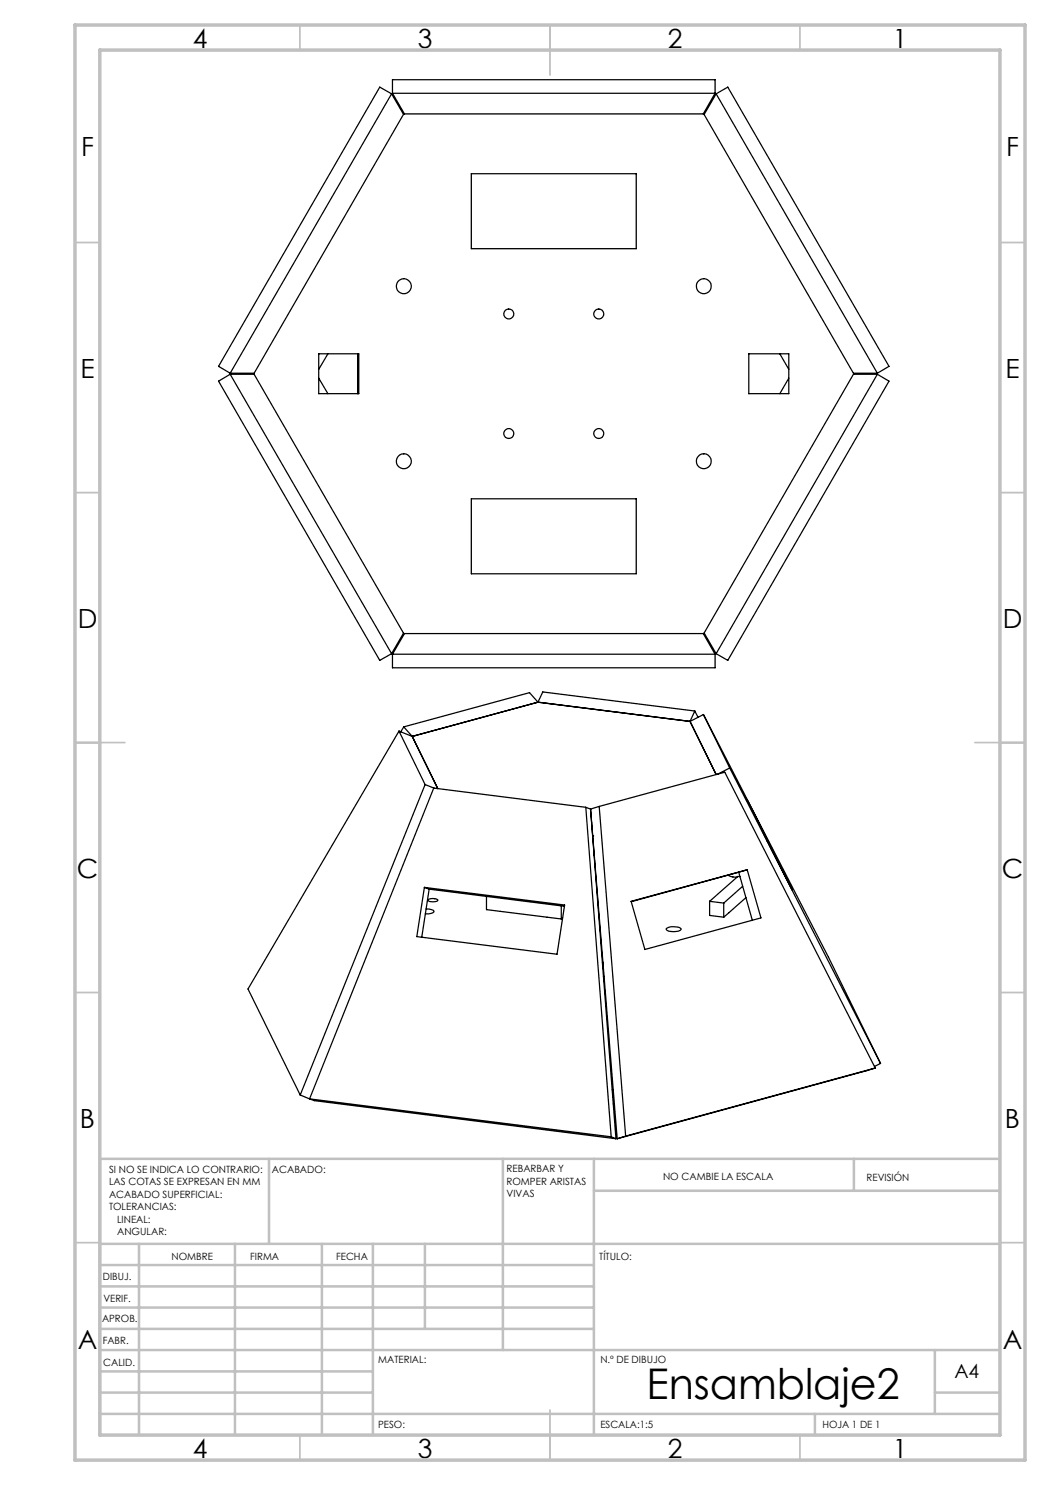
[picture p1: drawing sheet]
<svg xmlns="http://www.w3.org/2000/svg" width="210mm" height="297mm" viewBox="0 0 210 297" stroke-linecap="round" stroke-linejoin="round" font-family="sans-serif">
<g fill="none" stroke="#c0c0c0" stroke-width=".35">
<path d="M60 5v5M110 5v10M160 5v5M15 48.5h5M200 48.5h5M15 98.5h5M200 98.5h5M15 148.5h10M195 148.5h10M15 198.5h5M200 198.5h5M15 248.5h5"/>
<path d="M200 248.5h5M60 287v5M110 282v10M160 287v5"/>
</g>
<g fill="none" stroke="#c0c0c0" stroke-width=".5">
<path d="M53.8 231.8v17M100.6 231.8v38.2M118.8 231.8v55.2M118.8 238.2h81.2M170.8 231.8v6.4M200 231.8h-180v55.2M20 248.8h180M20 257.3h98.8M20 253h98.8M27.8 248.8v38.2M47 248.8v38.2M64.4 248.8v38.2"/>
<path d="M74.6 248.8v38.2M85 248.8v17M20 265.8h98.8M20 261.5h98.8M20 278.5h54.6M20 274.3h54.6M20 270h180M187 278.5h13M187 270v12.8M20 282.8h180M163 282.8v4.2"/>
</g>
<path d="M15 5h190v287h-190zM20 10h180v277h-180z" fill="none" stroke="#c0c0c0" stroke-width=".7"/>
<g fill="none" stroke="#000" stroke-width=".25">
<path d="M78.3 18.8l-2.3-1.4-32.3 55.9 2.3 1.3M78.3 18.8l-32.3 55.8M78.3 18.8l2.4 4.1M78.5 18.7v-2.8h64.5v2.8M78.5 18.7h64.5M78.5 18.7l2.4 4.1M143 18.7l-2.3 4.1M143.2 18.8l2.4-1.4 32.2 55.9-2.3 1.3M143.2 18.8l32.3 55.8M143.2 18.8l-2.4 4.1M80.8 22.8h60l29.9 52-29.9 51.9h-60l-30-51.9zM94.3 34.7h32.9v15h-32.9z"/>
<path d="M46 74.6h4.8M46 74.9l-2.3 1.3 32.3 55.9 2.3-1.4M46 74.9l32.3 55.8M46 74.9h4.8M63.7 75.6l1.9 3.1M63.7 70.8h8.1v7.9h-8.1zM65.6 70.8l-1.9 3.1M71.6 70.8v7.9M149.8 70.8h8v7.9h-8zM156 70.8l1.8 3.1M157.8 75.6l-1.8 3.1M170.7 74.6h4.8"/>
<path d="M170.7 74.9h4.8M175.5 74.9l2.3 1.3-32.2 55.9-2.4-1.4M175.5 74.9l-32.3 55.8M94.3 99.8h32.9v15h-32.9zM78.5 130.8v2.8h64.5v-2.8M78.5 130.8h64.5M80.7 126.6l-2.4 4.1M80.9 126.7l-2.4 4.1M140.7 126.7l2.3 4.1M140.8 126.6l2.4 4.1M79.8 146.2l-30.2 51.6 10.4 21.2M79.8 146.2l5.2 10.7"/>
<path d="M79.8 146.2l2.6 1.1M80.8 145.4l1.6 1.9M80.8 145.4l-.6 1M82.4 147.3l5.2 10.4M85 156.9l1.8 .7M85 156.9l-25 62.1M107.6 140.4l-25.2 6.9M107.6 140.4l-1.7-1.9-25.1 6.9M107.6 140.4l30.4 3.9M107.6 140.4l.9-2 30.5 3.8M138 144.3l5.2 10.6M139 142.2l-1 2.1"/>
<path d="M139 142.2l.6 1.2M140.7 142.9l5.2 10.7M140.7 142.9l25 48.5 10.4 21.3M140.7 142.9l-2.7 1.4M145.9 153.6l30.2 59.1M145.9 153.6l-2.4 1.3M149.4 159.9l9.1 18.1zM84.9 177.5l28 3.5-1.5 9.8-28-3.5zM84.9 177.5l.9 .3M85.7 179.9l.9-.2 .7 .1 .3 .2a1.67 1.67 0 0 1-2 .1zM85.8 177.8l27.1 3.5M85.8 177.8l-1.5 9.7"/>
<path d="M97.3 179.3v2.6l15 1.9M117.2 161.5l-30.5-3.9-24.8 62.2M117.2 161.5l5 65.9M117.2 161.5l.9 .3M118.1 161.8l5.3 65.9M118.1 161.8l5.1 65.9M118.3 164.6h.1M118.5 167.2h.1M118.6 168.2h.1M118.8 171.1h.1M119.8 161.3l5.3 65.9M119.8 161.3l25.2-6.9 30 59.2"/>
<path d="M119.8 161.3l-1.7 .5M145.7 175l.9 .4h.8M147.7 174.4l-21.4 5.9M147.7 174.4l2.8 9.6M148 175.3h-.4l-5.7 5M148.5 177.3l-3.8 3.3M149.2 179.5l-4.5 3.9M149.4 174l-1.7 .4M153.6 168.2h-.1M85.2 181.8l1.4 .2 .2 .4a2.26 2.26 0 0 1-1.7 .4M112.3 181.2v2.6M112.5 183.5l-.2 .3"/>
<path d="M120.5 192.5h.1M120.5 192.5v.7M120.6 192.4l-.1 .1M120.8 195.2l-.1 .1M126.2 180.3l23.2-6.3 2.8 9.6-23.2 6.3zM133.2 185.7a3 3 0 0 1 3 0v.2a2.8 2.8 0 0 1-3 0zM141.9 180.3v2.8l2.8 .3M141.9 180.3l2.8 .3M144.7 180.6v2.8M60 219l1.9 .8M61.9 219.8l60.3 7.6M61.9 219.8l1 .3 60.3 7.6"/>
<path d="M122.4 218h.2M122.6 218v1.4M122.6 218h.1M175 213.6l-49.9 13.6M175 213.6l-51.6 14.1M176.1 212.7l-1.2 .6M122.2 227.4l1 .3M122.9 220.7l-.2 .1M125.1 227.2l-1.7 .5"/>
<circle cx="80.8" cy="57.2" r="1.51"/>
<circle cx="140.8" cy="57.2" r="1.51"/>
<circle cx="101.8" cy="62.8" r="1"/>
<circle cx="119.8" cy="62.8" r="1"/>
<circle cx="80.8" cy="92.3" r="1.49"/>
<circle cx="101.7" cy="86.7" r="1"/>
<circle cx="119.7" cy="86.7" r="1"/>
<circle cx="140.8" cy="92.3" r="1.49"/>
</g>
<text font-size="8.5" x="129.3" y="279.7">Ensamblaje2</text>
<g font-size="5.3">
<text x="38.5" y="9.5">4</text>
<text x="83.5" y="9.5">3</text>
<text x="133.6" y="9.5">2</text>
<text x="178.6" y="9.5">1</text>
<text x="16.2" y="31.3">F</text>
<text x="201.2" y="31.3">F</text>
<text x="16.1" y="75.5">E</text>
<text x="201.1" y="75.5">E</text>
<text x="15.5" y="125.5">D</text>
<text x="200.5" y="125.5">D</text>
<text x="15.4" y="175.5">C</text>
<text x="200.4" y="175.5">C</text>
<text x="16" y="225.5">B</text>
<text x="201" y="225.5">B</text>
<text x="15.5" y="269.8">A</text>
<text x="200.5" y="269.8">A</text>
<text x="38.5" y="291.5">4</text>
<text x="83.5" y="291.5">3</text>
<text x="133.6" y="291.5">2</text>
<text x="178.6" y="291.5">1</text>
</g>
<text font-size="3.9" x="190.9" y="275.5">A4</text>
<g font-size="2">
<text x="21.8" y="234.6">SI NO SE INDICA LO CONTRARIO:</text>
<text x="21.8" y="237.1">LAS COTAS SE EXPRESAN EN MM</text>
<text x="21.8" y="239.6">ACABADO SUPERFICIAL:</text>
<text x="54.4" y="234.6">ACABADO:</text>
<text x="101.3" y="234.5">REBARBAR Y</text>
<text x="101.3" y="237">ROMPER ARISTAS</text>
<text x="101.3" y="239.5">VIVAS</text>
<text x="132.6" y="236">NO CAMBIE LA ESCALA</text>
<text x="173.3" y="236.2">REVISIÓN</text>
<text x="21.8" y="242.1">TOLERANCIAS:</text>
<text x="23.4" y="244.6">LINEAL:</text>
<text x="23.4" y="247.1">ANGULAR:</text>
<text x="34.3" y="252">NOMBRE</text>
<text x="50" y="251.9">FIRMA</text>
<text x="67.2" y="251.9">FECHA</text>
<text x="119.9" y="251.9">TÍTULO:</text>
<text x="20.6" y="256.1">DIBUJ.</text>
<text x="20.7" y="260.3">VERIF.</text>
<text x="20.4" y="264.4">APROB.</text>
<text x="20.5" y="268.8">FABR.</text>
<text x="20.7" y="273.1">CALID.</text>
<text x="75.6" y="272.5">MATERIAL:</text>
<text x="120.1" y="272.5">N.º DE DIBUJO</text>
<text x="75.6" y="285.5">PESO:</text>
<text x="120.1" y="285.6">ESCALA:1:5</text>
<text x="164.5" y="285.6">HOJA 1 DE 1</text>
</g>
</svg>
